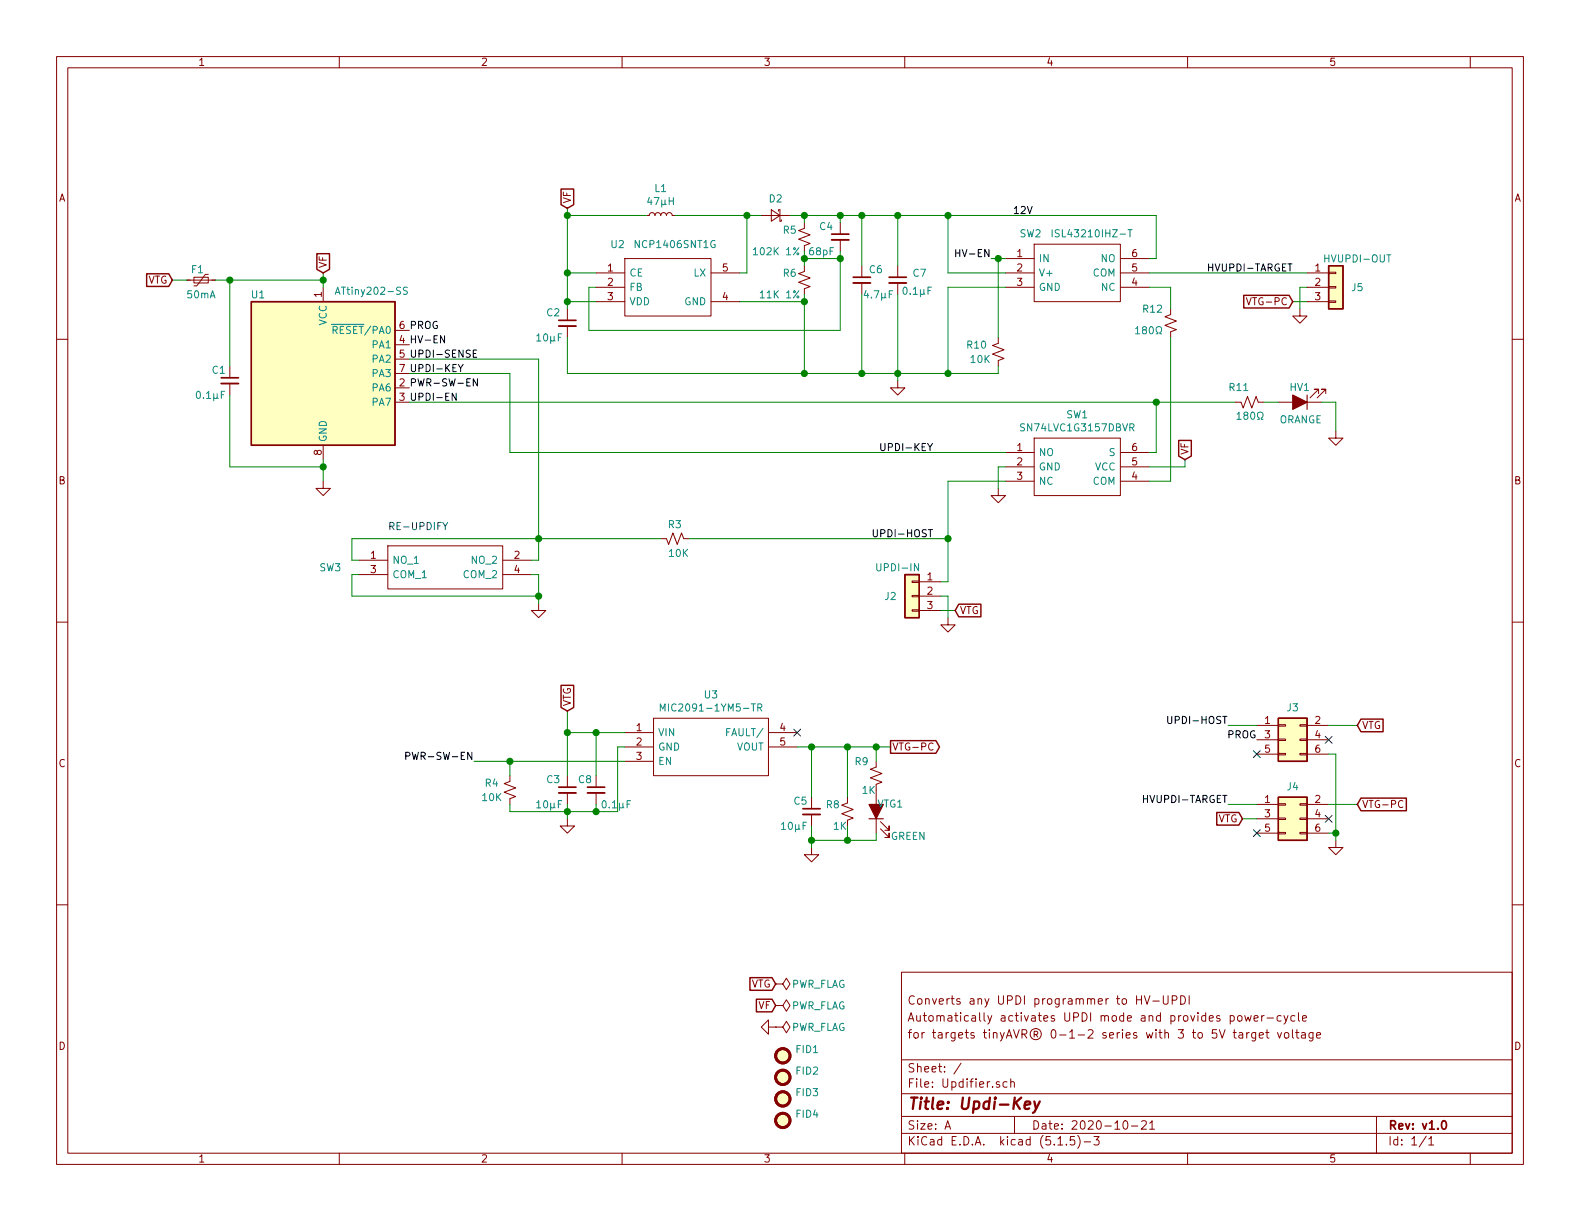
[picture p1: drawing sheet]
EESchema Schematic File Version 4
EELAYER 30 0
EELAYER END
$Descr A 11000 8500
encoding utf-8
Sheet 1 1
Title "Updi-Key"
Date "2020-10-21"
Rev "v1.0"
Comp ""
Comment1 "for targets tinyAVR® 0-1-2 series with 3 to 5V target voltage"
Comment2 "Automatically activates UPDI mode and provides power-cycle"
Comment3 "Converts any UPDI programmer to HV-UPDI"
Comment4 ""
$EndDescr
$Comp
L Connector_Generic:Conn_01x03 J2
U 1 1
P 6350 4150
F 0 "J2" H 6500 4150 50  0000 C CNN
F 1 "UPDI-IN" H 6450 4350 50  0000 C CNN
F 2 "Connector_PinHeader_2.54mm:PinHeader_1x03_P2.54mm_Horizontal" H 6350 4150 50  0001 C CNN
F 3 "~" H 6350 4150 50  0001 C CNN
F 4 "Pin strip male header, 2.54mm, 3-position" H 6350 4150 50  0001 C CNN "Description"
	1    6350 4150
	-1   0    0    -1  
$EndComp
$Comp
L MCU_Microchip_ATtiny:ATtiny202-SS U1
U 1 1
P 2250 2600
F 0 "U1" H 1850 3150 50  0000 R CNN
F 1 "ATtiny202-SS" H 2850 3175 50  0000 R CNN
F 2 "Package_SO:SOIC-8_3.9x4.9mm_P1.27mm" H 2250 2600 50  0001 C CIN
F 3 "http://ww1.microchip.com/downloads/en/DeviceDoc/ATtiny202-402-AVR-MCU-with-Core-Independent-Peripherals_and-picoPower-40001969A.pdf" H 2250 2600 50  0001 C CNN
F 4 "IC MCU 8BIT 2KB FLASH 8SOIC" H 2250 2600 50  0001 C CNN "Description"
F 5 "ATTINY202-SSNRCT-ND" H 2250 2600 50  0001 C CNN "Digi-Key Part Number"
F 6 "ATTINY202-SSNR" H 2250 2600 50  0001 C CNN "Manufacturer_Part_Number"
	1    2250 2600
	1    0    0    -1  
$EndComp
Wire Wire Line
	8050 1800 8000 1800
Text Label 2850 2400 0    50   ~ 0
HV-EN
Text Label 2850 2700 0    50   ~ 0
PWR-SW-EN
$Comp
L Device:C_Small C1
U 1 1
P 1600 2650
F 0 "C1" H 1625 2725 50  0000 L CNN
F 1 "0.1µF" H 1625 2550 50  0000 L CNN
F 2 "Capacitor_SMD:C_0603_1608Metric" H 1600 2650 50  0001 C CNN
F 3 "http://www.samsungsem.com/kr/support/product-search/mlcc/CL10B104KB8NNNC.jsp" H 1600 2650 50  0001 C CNN
F 4 "CAP CER 0.1UF 50V X7R 0603" H 1600 2650 50  0001 C CNN "Description"
F 5 " ‎Samsung Electro-Mechanics" H 1600 2650 50  0001 C CNN "Manufacturer_Name"
F 6 "CL10B104KB8NNNC" H 1600 2650 50  0001 C CNN "Manufacturer_Part_Number"
F 7 "1276-1000-1-ND" H 1600 2650 50  0001 C CNN "Digi-Key Part Number"
	1    1600 2650
	-1   0    0    -1  
$EndComp
Wire Wire Line
	2250 1950 1600 1950
Wire Wire Line
	2250 1950 2250 2000
Wire Wire Line
	2250 3250 2250 3200
Wire Wire Line
	2250 3250 2250 3350
Connection ~ 2250 3250
$Comp
L Device:R_Small_US R11
U 1 1
P 8700 2800
F 0 "R11" V 8800 2650 50  0000 L CNN
F 1 "180Ω" V 8600 2700 50  0000 L CNN
F 2 "Resistor_SMD:R_0603_1608Metric" H 8700 2800 50  0001 C CNN
F 3 "http://www.koaspeer.com/pdfs/RK73B.pdf" H 8700 2800 50  0001 C CNN
F 4 "RES 180 OHM 5% 1/8W 0603" H 8700 2800 50  0001 C CNN "Description"
F 5 "Yageo" H 8700 2800 50  0001 C CNN "Manufacturer_Name"
F 6 "RK73B1JTTD181J" H 8700 2800 50  0001 C CNN "Manufacturer_Part_Number"
F 7 "2019-RK73B1JTTD181JCT-ND" H 8700 2800 50  0001 C CNN "Digi-Key Part Number"
F 8 "RK73B1JTTD181J" H 8700 2800 50  0001 C CNN "Mouser Part Number"
	1    8700 2800
	0    1    -1   0   
$EndComp
Text GLabel 2250 1900 1    50   Input ~ 0
VF
Connection ~ 2250 1950
Wire Wire Line
	2250 1900 2250 1950
$Comp
L Updifier:0ZCM0005FF2G F1
U 1 1
P 1400 1950
F 0 "F1" V 1325 1925 50  0000 C CNN
F 1 "50mA" V 1500 1950 50  0000 C CNN
F 2 "Fuse:Fuse_0603_1608Metric" H 1450 1750 50  0001 L CNN
F 3 "https://belfuse.com/resources/datasheets/circuitprotection/ds-cp-0zcm-series.pdf" H 1400 1950 50  0001 C CNN
F 4 "PTC RESET FUSE 15V 50MA 0603" H 1400 1950 50  0001 C CNN "Description"
F 5 "507-1816-1-ND" H 1400 1950 50  0001 C CNN "Digi-Key Part Number"
F 6 "0ZCM0005FF2G" H 1400 1950 50  0001 C CNN "Manufacturer_Part_Number"
	1    1400 1950
	0    1    1    0   
$EndComp
Text Label 6900 1800 2    50   ~ 0
HV-EN
$Comp
L Device:C_Small C7
U 1 1
P 6250 1950
F 0 "C7" H 6350 2000 50  0000 L CNN
F 1 "0.1µF" H 6275 1875 50  0000 L CNN
F 2 "Capacitor_SMD:C_0603_1608Metric" H 6250 1950 50  0001 C CNN
F 3 "http://www.samsungsem.com/kr/support/product-search/mlcc/CL10B104KB8NNNC.jsp" H 6250 1950 50  0001 C CNN
F 4 "CAP CER 0.1UF 50V X7R 0603" H 6250 1950 50  0001 C CNN "Description"
F 5 " ‎Samsung Electro-Mechanics" H 6250 1950 50  0001 C CNN "Manufacturer_Name"
F 6 "CL10B104KB8NNNC" H 6250 1950 50  0001 C CNN "Manufacturer_Part_Number"
F 7 "1276-1000-1-ND" H 6250 1950 50  0001 C CNN "Digi-Key Part Number"
	1    6250 1950
	1    0    0    -1  
$EndComp
$Comp
L Device:R_Small_US R10
U 1 1
P 6950 2450
F 0 "R10" H 7025 2500 50  0000 L CNN
F 1 "10K" H 7000 2400 50  0000 L CNN
F 2 "Resistor_SMD:R_0603_1608Metric" H 6950 2450 50  0001 C CNN
F 3 "http://www.koaspeer.com/pdfs/RK73B.pdf" H 6950 2450 50  0001 C CNN
F 4 "RES 10K OHM 5% 1/10W 0603" H 6950 2450 50  0001 C CNN "Description"
F 5 "Yageo" H 6950 2450 50  0001 C CNN "Manufacturer_Name"
F 6 "RK73B1JTTD103J" H 6950 2450 50  0001 C CNN "Manufacturer_Part_Number"
F 7 "2019-RK73B1JTTD103JCT-ND" H 6950 2450 50  0001 C CNN "Digi-Key Part Number"
	1    6950 2450
	-1   0    0    -1  
$EndComp
$Comp
L power:GND #PWR01
U 1 1
P 2250 3350
F 0 "#PWR01" H 2250 3100 50  0001 C CNN
F 1 "GND" H 2255 3177 50  0001 C CNN
F 2 "" H 2250 3350 50  0001 C CNN
F 3 "" H 2250 3350 50  0001 C CNN
	1    2250 3350
	1    0    0    -1  
$EndComp
$Comp
L power:GND #PWR08
U 1 1
P 6600 4300
F 0 "#PWR08" H 6600 4050 50  0001 C CNN
F 1 "GND" H 6605 4127 50  0001 C CNN
F 2 "" H 6600 4300 50  0001 C CNN
F 3 "" H 6600 4300 50  0001 C CNN
	1    6600 4300
	1    0    0    -1  
$EndComp
$Comp
L power:PWR_FLAG #FLG02
U 1 1
P 5400 6850
F 0 "#FLG02" H 5400 6925 50  0001 C CNN
F 1 "PWR_FLAG" V 5400 7150 50  0000 C CNN
F 2 "" H 5400 6850 50  0001 C CNN
F 3 "~" H 5400 6850 50  0001 C CNN
	1    5400 6850
	0    1    1    0   
$EndComp
Text GLabel 5400 6850 0    50   Input ~ 0
VTG
Text GLabel 1200 1950 0    50   Input ~ 0
VTG
Wire Wire Line
	1200 1950 1300 1950
Text GLabel 6650 4250 2    50   Input ~ 0
VTG
Text GLabel 5400 7000 0    50   Input ~ 0
VF
$Comp
L power:PWR_FLAG #FLG03
U 1 1
P 5400 7000
F 0 "#FLG03" H 5400 7075 50  0001 C CNN
F 1 "PWR_FLAG" V 5400 7300 50  0000 C CNN
F 2 "" H 5400 7000 50  0001 C CNN
F 3 "~" H 5400 7000 50  0001 C CNN
	1    5400 7000
	0    1    1    0   
$EndComp
$Comp
L power:GND #PWR05
U 1 1
P 5400 7150
F 0 "#PWR05" H 5400 6900 50  0001 C CNN
F 1 "GND" H 5405 6977 50  0001 C CNN
F 2 "" H 5400 7150 50  0001 C CNN
F 3 "" H 5400 7150 50  0001 C CNN
	1    5400 7150
	0    1    1    0   
$EndComp
$Comp
L power:PWR_FLAG #FLG04
U 1 1
P 5400 7150
F 0 "#FLG04" H 5400 7225 50  0001 C CNN
F 1 "PWR_FLAG" V 5400 7450 50  0000 C CNN
F 2 "" H 5400 7150 50  0001 C CNN
F 3 "~" H 5400 7150 50  0001 C CNN
	1    5400 7150
	0    1    1    0   
$EndComp
$Comp
L Mechanical:Fiducial FID2
U 1 1
P 5450 7500
F 0 "FID2" H 5535 7546 50  0000 L CNN
F 1 "Fiducial" H 5535 7455 50  0001 L CNN
F 2 "Fiducial:Fiducial_1mm_Mask2mm" H 5450 7500 50  0001 C CNN
F 3 "" H 5450 7500 50  0001 C CNN
F 4 "Fiducial 1mm with 2mm mask" H 5450 7500 50  0001 C CNN "Description"
	1    5450 7500
	1    0    0    -1  
$EndComp
$Comp
L Mechanical:Fiducial FID1
U 1 1
P 5450 7350
F 0 "FID1" H 5535 7396 50  0000 L CNN
F 1 "Fiducial" H 5535 7305 50  0001 L CNN
F 2 "Fiducial:Fiducial_1mm_Mask2mm" H 5450 7350 50  0001 C CNN
F 3 "" H 5450 7350 50  0001 C CNN
F 4 "Fiducial 1mm with 2mm mask" H 5450 7350 50  0001 C CNN "Description"
	1    5450 7350
	1    0    0    -1  
$EndComp
Wire Wire Line
	1600 1950 1600 2550
Wire Wire Line
	1600 2750 1600 3250
$Comp
L Connector_Generic:Conn_02x03_Odd_Even J4
U 1 1
P 8950 5700
F 0 "J4" H 9000 5925 50  0000 C CNN
F 1 "HVUPDI_OUT6" H 8950 5475 50  0001 C CNN
F 2 "Connector_PinHeader_2.54mm:PinHeader_2x03_P2.54mm_Vertical" H 8950 5700 50  0001 C CNN
F 3 "~" H 8950 5700 50  0001 C CNN
F 4 "Pin header, male, 2.54mm, 6-position" H 8950 5700 50  0001 C CNN "Description"
	1    8950 5700
	1    0    0    -1  
$EndComp
Text GLabel 9450 5050 2    50   Input ~ 0
VTG
Wire Wire Line
	9250 5250 9300 5250
Wire Wire Line
	9300 5250 9300 5800
Wire Wire Line
	9300 5800 9250 5800
$Comp
L power:GND #PWR011
U 1 1
P 9300 5850
F 0 "#PWR011" H 9300 5600 50  0001 C CNN
F 1 "GND" H 9305 5677 50  0001 C CNN
F 2 "" H 9300 5850 50  0001 C CNN
F 3 "" H 9300 5850 50  0001 C CNN
	1    9300 5850
	1    0    0    -1  
$EndComp
Wire Wire Line
	9300 5850 9300 5800
Connection ~ 9300 5800
Text Label 8550 5600 2    50   ~ 0
HVUPDI-TARGET
Wire Wire Line
	8550 5600 8750 5600
$Comp
L Device:LED_ALT VTG1
U 1 1
P 6100 5650
F 0 "VTG1" V 6150 5550 50  0000 C CNN
F 1 "GREEN" V 5925 5425 50  0000 C CNN
F 2 "LED_SMD:LED_0603_1608Metric" H 6100 5650 50  0001 C CNN
F 3 "https://dammedia.osram.info/media/resource/hires/osram-dam-2493948/LG%20Q396.pdf" H 6100 5650 50  0001 C CNN
F 4 "LED GREEN DIFFUSED 0603 SMD" H 6100 5650 50  0001 C CNN "Description"
F 5 "LG Q396-PS-35" H 6100 5650 50  0001 C CNN "Manufacturer_Part_Number"
F 6 "475-3754-1-ND" H 6100 5650 50  0001 C CNN "Digi-Key Part Number"
	1    6100 5650
	0    -1   -1   0   
$EndComp
Text GLabel 6200 5200 2    50   Output ~ 0
VTG-PC
Text GLabel 9450 5600 2    50   Input ~ 0
VTG-PC
Wire Wire Line
	9250 5050 9450 5050
Wire Wire Line
	9250 5600 9450 5600
Text GLabel 3950 4950 1    50   Input ~ 0
VTG
Text Label 2850 2500 0    50   ~ 0
UPDI-SENSE
$Comp
L Device:C_Small C5
U 1 1
P 5650 5650
F 0 "C5" H 5675 5725 50  0000 L CNN
F 1 "10µF" H 5675 5550 50  0000 L CNN
F 2 "Capacitor_SMD:C_0603_1608Metric" H 5650 5650 50  0001 C CNN
F 3 "http://www.yuden.co.jp/productdata/catalog/mlcc06_e.pdf" H 5650 5650 50  0001 C CNN
F 4 "CAP CER 10UF 10V X5R 0603" H 5650 5650 50  0001 C CNN "Description"
F 5 " ‎Samsung Electro-Mechanics" H 5650 5650 50  0001 C CNN "Manufacturer_Name"
F 6 "LMK107BBJ106MALT" H 5650 5650 50  0001 C CNN "Manufacturer_Part_Number"
F 7 "587-3258-1-ND" H 5650 5650 50  0001 C CNN "Digi-Key Part Number"
	1    5650 5650
	-1   0    0    -1  
$EndComp
Wire Wire Line
	6950 1800 7000 1800
Wire Wire Line
	8800 2800 8900 2800
Wire Wire Line
	6550 4150 6600 4150
Wire Wire Line
	6600 4150 6600 4300
Wire Wire Line
	6550 4250 6650 4250
Wire Wire Line
	6550 4050 6600 4050
Wire Wire Line
	1600 3250 2250 3250
Wire Wire Line
	1500 1950 1600 1950
Connection ~ 1600 1950
$Comp
L Device:R_Small_US R4
U 1 1
P 3550 5500
F 0 "R4" H 3625 5550 50  0000 L CNN
F 1 "10K" H 3600 5450 50  0000 L CNN
F 2 "Resistor_SMD:R_0603_1608Metric" H 3550 5500 50  0001 C CNN
F 3 "http://www.koaspeer.com/pdfs/RK73B.pdf" H 3550 5500 50  0001 C CNN
F 4 "RES 10K OHM 5% 1/10W 0603" H 3550 5500 50  0001 C CNN "Description"
F 5 "Yageo" H 3550 5500 50  0001 C CNN "Manufacturer_Name"
F 6 "RK73B1JTTD103J" H 3550 5500 50  0001 C CNN "Manufacturer_Part_Number"
F 7 "2019-RK73B1JTTD103JCT-ND" H 3550 5500 50  0001 C CNN "Digi-Key Part Number"
	1    3550 5500
	-1   0    0    -1  
$EndComp
$Comp
L Device:C_Small C3
U 1 1
P 3950 5500
F 0 "C3" H 3800 5575 50  0000 L CNN
F 1 "10µF" H 3725 5400 50  0000 L CNN
F 2 "Capacitor_SMD:C_0603_1608Metric" H 3950 5500 50  0001 C CNN
F 3 "http://www.yuden.co.jp/productdata/catalog/mlcc06_e.pdf" H 3950 5500 50  0001 C CNN
F 4 "CAP CER 10UF 10V X5R 0603" H 3950 5500 50  0001 C CNN "Description"
F 5 " ‎Samsung Electro-Mechanics" H 3950 5500 50  0001 C CNN "Manufacturer_Name"
F 6 "LMK107BBJ106MALT" H 3950 5500 50  0001 C CNN "Manufacturer_Part_Number"
F 7 "587-3258-1-ND" H 3950 5500 50  0001 C CNN "Digi-Key Part Number"
	1    3950 5500
	1    0    0    -1  
$EndComp
$Comp
L power:GND #PWR04
U 1 1
P 3950 5700
F 0 "#PWR04" H 3950 5450 50  0001 C CNN
F 1 "GND" H 3955 5527 50  0001 C CNN
F 2 "" H 3950 5700 50  0001 C CNN
F 3 "" H 3950 5700 50  0001 C CNN
	1    3950 5700
	1    0    0    -1  
$EndComp
Wire Wire Line
	4350 5200 4300 5200
Wire Wire Line
	4300 5200 4300 5650
Wire Wire Line
	3950 5600 3950 5650
Connection ~ 3950 5650
Wire Wire Line
	3950 5650 3950 5700
Wire Wire Line
	3950 5100 3950 5400
Wire Wire Line
	3950 4950 3950 5100
Connection ~ 3950 5100
$Comp
L power:GND #PWR06
U 1 1
P 5650 5900
F 0 "#PWR06" H 5650 5650 50  0001 C CNN
F 1 "GND" H 5655 5727 50  0001 C CNN
F 2 "" H 5650 5900 50  0001 C CNN
F 3 "" H 5650 5900 50  0001 C CNN
	1    5650 5900
	1    0    0    -1  
$EndComp
$Comp
L Device:R_Small_US R9
U 1 1
P 6100 5400
F 0 "R9" H 6150 5500 50  0000 L CNN
F 1 "1K" H 6100 5300 50  0000 L CNN
F 2 "Resistor_SMD:R_0603_1608Metric" H 6100 5400 50  0001 C CNN
F 3 "http://www.koaspeer.com/pdfs/RK73B.pdf" H 6100 5400 50  0001 C CNN
F 4 "RES 1K OHM 5% 1/8W 0603" H 6100 5400 50  0001 C CNN "Description"
F 5 "Yageo" H 6100 5400 50  0001 C CNN "Manufacturer_Name"
F 6 "RK73B1JTTD102J" H 6100 5400 50  0001 C CNN "Manufacturer_Part_Number"
F 7 "2019-RK73B1JTTD102JCT-ND" H 6100 5400 50  0001 C CNN "Digi-Key Part Number"
F 8 "RK73B1JTTD181J" H 6100 5400 50  0001 C CNN "Mouser Part Number"
	1    6100 5400
	-1   0    0    -1  
$EndComp
Wire Wire Line
	5650 5850 5650 5750
Wire Wire Line
	5650 5850 5650 5900
Connection ~ 5650 5850
Wire Wire Line
	5650 5200 5900 5200
Wire Wire Line
	5650 5200 5650 5550
Wire Wire Line
	6100 5800 6100 5850
Wire Wire Line
	6100 5200 6100 5300
$Comp
L Device:R_Small_US R8
U 1 1
P 5900 5650
F 0 "R8" H 5950 5700 50  0000 L CNN
F 1 "1K" H 5900 5550 50  0000 L CNN
F 2 "Resistor_SMD:R_0603_1608Metric" H 5900 5650 50  0001 C CNN
F 3 "http://www.koaspeer.com/pdfs/RK73B.pdf" H 5900 5650 50  0001 C CNN
F 4 "RES 1K OHM 5% 1/8W 0603" H 5900 5650 50  0001 C CNN "Description"
F 5 "Yageo" H 5900 5650 50  0001 C CNN "Manufacturer_Name"
F 6 "RK73B1JTTD102J" H 5900 5650 50  0001 C CNN "Manufacturer_Part_Number"
F 7 "2019-RK73B1JTTD102JCT-ND" H 5900 5650 50  0001 C CNN "Digi-Key Part Number"
	1    5900 5650
	-1   0    0    -1  
$EndComp
Wire Wire Line
	5900 5750 5900 5850
Connection ~ 5900 5850
Wire Wire Line
	5900 5850 6100 5850
Wire Wire Line
	5650 5850 5900 5850
Wire Wire Line
	5900 5550 5900 5200
Wire Wire Line
	6100 5200 5900 5200
Connection ~ 5900 5200
Wire Wire Line
	6200 5200 6100 5200
Connection ~ 6100 5200
$Comp
L SamacSys_Parts:ISL43210IHZ-T SW2
U 1 1
P 7000 1800
F 0 "SW2" H 7175 1975 50  0000 C CNN
F 1 "ISL43210IHZ-T" H 7600 1975 50  0000 C CNN
F 2 "0_mouser:SOT95P280X145-6N" H 7850 1900 50  0001 L CNN
F 3 "https://www.renesas.com/en-us/www/doc/datasheet/isl43210.pdf" H 7850 1800 50  0001 L CNN
F 4 "IC SWITCH SPDT SOT23-6, Marking GJQG" H 7850 1700 50  0001 L CNN "Description"
F 5 "1.45" H 7850 1600 50  0001 L CNN "Height"
F 6 "Renesas Electronics" H 7850 1500 50  0001 L CNN "Manufacturer_Name"
F 7 "ISL43210IHZ-T" H 7850 1400 50  0001 L CNN "Manufacturer_Part_Number"
F 8 "ISL43210IHZ-T" H 7850 1300 50  0001 L CNN "Arrow Part Number"
F 9 "https://www.arrow.com/en/products/isl43210ihz-t/renesas-electronics" H 7850 1200 50  0001 L CNN "Arrow Price/Stock"
F 10 "968-ISL43210IHZ-T" H 7850 1100 50  0001 L CNN "Mouser Part Number"
F 11 "https://www.mouser.co.uk/ProductDetail/Renesas-Intersil/ISL43210IHZ-T?qs=9fLuogzTs8IzNDzK%2FTk%2FfQ%3D%3D" H 7850 1000 50  0001 L CNN "Mouser Price/Stock"
F 12 "ISL43210IHZCT-ND" H 7000 1800 50  0001 C CNN "Digi-Key Part Number"
	1    7000 1800
	1    0    0    -1  
$EndComp
$Comp
L Connector_Generic:Conn_01x03 J5
U 1 1
P 9300 2000
F 0 "J5" H 9450 2000 50  0000 C CNN
F 1 "HVUPDI-OUT" H 9450 2200 50  0000 C CNN
F 2 "Connector_PinSocket_2.54mm:PinSocket_1x03_P2.54mm_Horizontal" H 9300 2000 50  0001 C CNN
F 3 "~" H 9300 2000 50  0001 C CNN
F 4 "Pin strip male header, 2.54mm, 3-position" H 9300 2000 50  0001 C CNN "Description"
	1    9300 2000
	1    0    0    -1  
$EndComp
Text Label 8400 1900 0    50   ~ 0
HVUPDI-TARGET
Text GLabel 9000 2100 0    50   Input ~ 0
VTG-PC
Wire Wire Line
	9100 2000 9050 2000
Wire Wire Line
	9100 2100 9000 2100
$Comp
L power:GND #PWR010
U 1 1
P 9050 2150
F 0 "#PWR010" H 9050 1900 50  0001 C CNN
F 1 "GND" H 9055 1977 50  0001 C CNN
F 2 "" H 9050 2150 50  0001 C CNN
F 3 "" H 9050 2150 50  0001 C CNN
	1    9050 2150
	1    0    0    -1  
$EndComp
Wire Wire Line
	9050 2000 9050 2150
$Comp
L Device:R_Small_US R12
U 1 1
P 8150 2250
F 0 "R12" H 8200 2350 50  0000 L CNN
F 1 "180Ω" H 8200 2200 50  0000 L CNN
F 2 "Resistor_SMD:R_0603_1608Metric" H 8150 2250 50  0001 C CNN
F 3 "http://www.koaspeer.com/pdfs/RK73B.pdf" H 8150 2250 50  0001 C CNN
F 4 "RES 180 OHM 5% 1/8W 0603" H 8150 2250 50  0001 C CNN "Description"
F 5 "Yageo" H 8150 2250 50  0001 C CNN "Manufacturer_Name"
F 6 "RK73B1JTTD181J" H 8150 2250 50  0001 C CNN "Manufacturer_Part_Number"
F 7 "2019-RK73B1JTTD181JCT-ND" H 8150 2250 50  0001 C CNN "Digi-Key Part Number"
F 8 "RK73B1JTTD181J" H 8150 2250 50  0001 C CNN "Mouser Part Number"
	1    8150 2250
	-1   0    0    -1  
$EndComp
Wire Wire Line
	6600 1500 6600 1900
Wire Wire Line
	8050 1500 8050 1800
$Comp
L Device:R_Small_US R5
U 1 1
P 5600 1650
F 0 "R5" H 5650 1700 50  0000 L CNN
F 1 "102K 1%" H 5625 1550 50  0000 L CNN
F 2 "Resistor_SMD:R_0603_1608Metric" H 5600 1650 50  0001 C CNN
F 3 "https://www.yageo.com/upload/media/product/productsearch/datasheet/rchip/PYu-RC_Group_51_RoHS_L_11.pdf" H 5600 1650 50  0001 C CNN
F 4 "RES SMD 102K OHM 1% 1/10W 0603" H 5600 1650 50  0001 C CNN "Description"
F 5 "Yageo" H 5600 1650 50  0001 C CNN "Manufacturer_Name"
F 6 "RC0603FR-07102KL" H 5600 1650 50  0001 C CNN "Manufacturer_Part_Number"
F 7 "311-102KHRCT-ND" H 5600 1650 50  0001 C CNN "Digi-Key Part Number"
	1    5600 1650
	-1   0    0    -1  
$EndComp
$Comp
L Device:R_Small_US R6
U 1 1
P 5600 1950
F 0 "R6" H 5650 2000 50  0000 L CNN
F 1 "11K 1%" H 5625 1850 50  0000 L CNN
F 2 "Resistor_SMD:R_0603_1608Metric" H 5600 1950 50  0001 C CNN
F 3 "https://www.yageo.com/upload/media/product/productsearch/datasheet/rchip/PYu-RC_Group_51_RoHS_L_11.pdf" H 5600 1950 50  0001 C CNN
F 4 "RES SMD 11K OHM 1% 1/10W 0603" H 5600 1950 50  0001 C CNN "Description"
F 5 "Yageo" H 5600 1950 50  0001 C CNN "Manufacturer_Name"
F 6 "RC0603FR-0711KL" H 5600 1950 50  0001 C CNN "Manufacturer_Part_Number"
F 7 "311-11.0KHRCT-ND" H 5600 1950 50  0001 C CNN "Digi-Key Part Number"
	1    5600 1950
	-1   0    0    -1  
$EndComp
$Comp
L Device:D_Schottky_Small D2
U 1 1
P 5400 1500
F 0 "D2" H 5400 1387 50  0000 C CNN
F 1 "PMEG4005CEJX" H 5400 1386 50  0001 C CNN
F 2 "Diode_SMD:D_SOD-323F" V 5400 1500 50  0001 C CNN
F 3 "https://assets.nexperia.com/documents/data-sheet/PMEG4005CEJ.pdf" V 5400 1500 50  0001 C CNN
F 4 "DIODE SCHOTTKY 40V 500MA SC90" H 5400 1500 50  0001 C CNN "Description"
F 5 "1727-8169-1-ND" H 5400 1500 50  0001 C CNN "Digi-Key Part Number"
F 6 "PMEG4005CEJX" H 5400 1500 50  0001 C CNN "Manufacturer_Part_Number"
	1    5400 1500
	-1   0    0    1   
$EndComp
$Comp
L Device:C_Small C4
U 1 1
P 5850 1650
F 0 "C4" H 5700 1725 50  0000 L CNN
F 1 "68pF" H 5625 1550 50  0000 L CNN
F 2 "Capacitor_SMD:C_0603_1608Metric" H 5850 1650 50  0001 C CNN
F 3 "https://www.yageo.com/upload/media/product/productsearch/datasheet/mlcc/UPY-GP_NP0_16V-to-50V_18.pdf" H 5850 1650 50  0001 C CNN
F 4 "CAP CER 0.68PF 50V NPO 0603" H 5850 1650 50  0001 C CNN "Description"
F 5 " ‎Samsung Electro-Mechanics" H 5850 1650 50  0001 C CNN "Manufacturer_Name"
F 6 "CC0603BRNPO9BNR68" H 5850 1650 50  0001 C CNN "Manufacturer_Part_Number"
F 7 "311-3842-1-ND" H 5850 1650 50  0001 C CNN "Digi-Key Part Number"
	1    5850 1650
	1    0    0    -1  
$EndComp
$Comp
L Device:C_Small C6
U 1 1
P 6000 1950
F 0 "C6" H 5850 2025 50  0000 L CNN
F 1 "4.7µF" H 5775 1850 50  0000 L CNN
F 2 "Capacitor_SMD:C_0603_1608Metric" H 6000 1950 50  0001 C CNN
F 3 "https://media.digikey.com/pdf/Data%20Sheets/Samsung%20PDFs/CL10A475KO8NNNC_Spec.pdf" H 6000 1950 50  0001 C CNN
F 4 "CAP CER 4.7UF 16V X5R 0603" H 6000 1950 50  0001 C CNN "Description"
F 5 " ‎Samsung Electro-Mechanics" H 6000 1950 50  0001 C CNN "Manufacturer_Name"
F 6 "CL10A475KO8NNNC" H 6000 1950 50  0001 C CNN "Manufacturer_Part_Number"
F 7 "1276-1784-1-ND" H 6000 1950 50  0001 C CNN "Digi-Key Part Number"
	1    6000 1950
	-1   0    0    -1  
$EndComp
$Comp
L Device:C_Small C2
U 1 1
P 3950 2250
F 0 "C2" H 3800 2325 50  0000 L CNN
F 1 "10µF" H 3725 2150 50  0000 L CNN
F 2 "Capacitor_SMD:C_0603_1608Metric" H 3950 2250 50  0001 C CNN
F 3 "http://www.yuden.co.jp/productdata/catalog/mlcc06_e.pdf" H 3950 2250 50  0001 C CNN
F 4 "CAP CER 10UF 10V X5R 0603" H 3950 2250 50  0001 C CNN "Description"
F 5 " ‎Samsung Electro-Mechanics" H 3950 2250 50  0001 C CNN "Manufacturer_Name"
F 6 "LMK107BBJ106MALT" H 3950 2250 50  0001 C CNN "Manufacturer_Part_Number"
F 7 "587-3258-1-ND" H 3950 2250 50  0001 C CNN "Digi-Key Part Number"
	1    3950 2250
	1    0    0    -1  
$EndComp
Text GLabel 3950 1450 1    50   Input ~ 0
VF
Wire Wire Line
	3950 2100 3950 1900
Connection ~ 3950 1500
Connection ~ 3950 1900
Wire Wire Line
	3950 1900 3950 1500
Wire Wire Line
	5150 1900 5200 1900
Wire Wire Line
	5200 1900 5200 1500
Wire Wire Line
	4700 1500 5200 1500
Connection ~ 5200 1500
Wire Wire Line
	5200 1500 5300 1500
Wire Wire Line
	4100 2000 4150 2000
Wire Wire Line
	5600 1550 5600 1500
Wire Wire Line
	5600 2050 5600 2100
Wire Wire Line
	5600 1750 5600 1800
Wire Wire Line
	5500 1500 5600 1500
Connection ~ 5600 1500
Wire Wire Line
	5600 1500 5850 1500
Wire Wire Line
	5150 2100 5600 2100
Connection ~ 5600 2100
Wire Wire Line
	5850 1550 5850 1500
Connection ~ 5850 1500
Wire Wire Line
	5850 1500 6000 1500
Wire Wire Line
	5850 1750 5850 1800
Wire Wire Line
	5850 1800 5600 1800
Connection ~ 5600 1800
Wire Wire Line
	5600 1800 5600 1850
Wire Wire Line
	6000 1850 6000 1500
Connection ~ 6000 1500
Wire Wire Line
	5850 1800 5850 2300
Wire Wire Line
	4100 2300 5850 2300
Connection ~ 5850 1800
$Comp
L power:GND #PWR07
U 1 1
P 6250 2650
F 0 "#PWR07" H 6250 2400 50  0001 C CNN
F 1 "GND" H 6255 2477 50  0001 C CNN
F 2 "" H 6250 2650 50  0001 C CNN
F 3 "" H 6250 2650 50  0001 C CNN
	1    6250 2650
	1    0    0    -1  
$EndComp
Text Label 2850 2800 0    50   ~ 0
UPDI-EN
Text Label 2850 2300 0    50   ~ 0
PROG
Text Label 2850 2600 0    50   ~ 0
UPDI-KEY
Wire Wire Line
	3950 1500 3950 1450
$Comp
L SamacSys_Parts:NCP1406SNT1G U2
U 1 1
P 4150 1900
F 0 "U2" H 4300 2100 50  0000 C CNN
F 1 "NCP1406SNT1G" H 4700 2100 50  0000 C CNN
F 2 "0_mouser:SOT95P275X110-5N" H 5000 2000 50  0001 L CNN
F 3 "http://www.onsemi.com/pub/Collateral/NCP1406-D.PDF" H 5000 1900 50  0001 L CNN
F 4 "IC REG BUCK BST ADJ 25MA 5TSOP" H 5000 1800 50  0001 L CNN "Description"
F 5 "1.1" H 5000 1700 50  0001 L CNN "Height"
F 6 "ON Semiconductor" H 5000 1600 50  0001 L CNN "Manufacturer_Name"
F 7 "NCP1406SNT1G" H 5000 1500 50  0001 L CNN "Manufacturer_Part_Number"
F 8 "NCP1406SNT1G" H 5000 1400 50  0001 L CNN "Arrow Part Number"
F 9 "https://www.arrow.com/en/products/ncp1406snt1g/on-semiconductor" H 5000 1300 50  0001 L CNN "Arrow Price/Stock"
F 10 "863-NCP1406SNT1G" H 5000 1200 50  0001 L CNN "Mouser Part Number"
F 11 "https://www.mouser.com/Search/Refine.aspx?Keyword=863-NCP1406SNT1G" H 5000 1100 50  0001 L CNN "Mouser Price/Stock"
F 12 "NCP1406SNT1GOSCT-ND" H 4150 1900 50  0001 C CNN "Digi-Key Part Number"
	1    4150 1900
	1    0    0    -1  
$EndComp
Wire Wire Line
	3950 2100 3950 2150
Connection ~ 3950 2100
Wire Wire Line
	3950 1900 4150 1900
Wire Wire Line
	3950 2100 4150 2100
Wire Wire Line
	4100 2000 4100 2300
Wire Wire Line
	3950 1500 4500 1500
Wire Wire Line
	6950 2550 6950 2600
Wire Wire Line
	5600 2600 6000 2600
Wire Wire Line
	5600 2100 5600 2600
Wire Wire Line
	6600 2000 6600 2600
Wire Wire Line
	6900 1800 6950 1800
Connection ~ 6950 1800
Connection ~ 6600 1500
Wire Wire Line
	6600 1500 8050 1500
Wire Wire Line
	6600 1900 7000 1900
Wire Wire Line
	6000 1500 6250 1500
Connection ~ 6600 2600
Wire Wire Line
	6600 2600 6950 2600
Wire Wire Line
	6600 2000 7000 2000
Wire Wire Line
	6250 2650 6250 2600
Wire Wire Line
	6250 1850 6250 1500
Connection ~ 6250 1500
Wire Wire Line
	6250 1500 6600 1500
Wire Wire Line
	6250 2050 6250 2600
Connection ~ 6250 2600
Wire Wire Line
	6250 2600 6600 2600
Wire Wire Line
	6000 2050 6000 2600
Connection ~ 6000 2600
Wire Wire Line
	6000 2600 6250 2600
Wire Wire Line
	5600 2600 3950 2600
Wire Wire Line
	3950 2600 3950 2350
Connection ~ 5600 2600
$Comp
L SamacSys_Parts:SN74LVC1G3157DBVR SW1
U 1 1
P 7000 3150
F 0 "SW1" H 7500 3415 50  0000 C CNN
F 1 "SN74LVC1G3157DBVR" H 7500 3324 50  0000 C CNN
F 2 "0_mouser:SOT95P280X145-6N" H 7850 3250 50  0001 L CNN
F 3 "http://www.ti.com/general/docs/suppproductinfo.tsp?distId=10&gotoUrl=http%3A%2F%2Fwww.ti.com%2Flit%2Fgpn%2Fsn74lvc1g3157" H 7850 3150 50  0001 L CNN
F 4 "IC SWITCH SPDT SOT23-6" H 7850 3050 50  0001 L CNN "Description"
F 5 "1.45" H 7850 2950 50  0001 L CNN "Height"
F 6 "Texas Instruments" H 7850 2850 50  0001 L CNN "Manufacturer_Name"
F 7 "SN74LVC1G3157DBVR" H 7850 2750 50  0001 L CNN "Manufacturer_Part_Number"
F 8 "SN74LVC1G3157DBVR" H 7850 2650 50  0001 L CNN "Arrow Part Number"
F 9 "https://www.arrow.com/en/products/sn74lvc1g3157dbvr/texas-instruments" H 7850 2550 50  0001 L CNN "Arrow Price/Stock"
F 10 "595-SN74LVC1G3157DBV" H 7850 2450 50  0001 L CNN "Mouser Part Number"
F 11 "https://www.mouser.co.uk/ProductDetail/Texas-Instruments/SN74LVC1G3157DBVR?qs=PVVDbbWpW3ID6l2sElWeMw%3D%3D" H 7850 2350 50  0001 L CNN "Mouser Price/Stock"
F 12 "296-14908-1-ND" H 7000 3150 50  0001 C CNN "Digi-Key Part Number"
	1    7000 3150
	1    0    0    -1  
$EndComp
Wire Wire Line
	8250 3250 8250 3200
Text GLabel 8250 3200 1    50   Input ~ 0
VF
Wire Wire Line
	8000 2000 8150 2000
Wire Wire Line
	8000 3250 8250 3250
Wire Wire Line
	8000 3350 8150 3350
Wire Wire Line
	8050 2800 8050 3150
Wire Wire Line
	8050 3150 8000 3150
$Comp
L power:GND #PWR09
U 1 1
P 6950 3400
F 0 "#PWR09" H 6950 3150 50  0001 C CNN
F 1 "GND" H 6955 3227 50  0001 C CNN
F 2 "" H 6950 3400 50  0001 C CNN
F 3 "" H 6950 3400 50  0001 C CNN
	1    6950 3400
	1    0    0    -1  
$EndComp
Wire Wire Line
	6950 3400 6950 3250
Wire Wire Line
	6950 3250 7000 3250
Text Label 6500 3150 2    50   ~ 0
UPDI-KEY
Text Label 7050 1500 0    50   ~ 0
12V
$Comp
L Device:R_Small_US R3
U 1 1
P 4700 3750
F 0 "R3" V 4600 3700 50  0000 L CNN
F 1 "10K" V 4800 3650 50  0000 L CNN
F 2 "Resistor_SMD:R_0603_1608Metric" H 4700 3750 50  0001 C CNN
F 3 "http://www.koaspeer.com/pdfs/RK73B.pdf" H 4700 3750 50  0001 C CNN
F 4 "RES 10K OHM 5% 1/10W 0603" H 4700 3750 50  0001 C CNN "Description"
F 5 "Yageo" H 4700 3750 50  0001 C CNN "Manufacturer_Name"
F 6 "RK73B1JTTD103J" H 4700 3750 50  0001 C CNN "Manufacturer_Part_Number"
F 7 "2019-RK73B1JTTD103JCT-ND" H 4700 3750 50  0001 C CNN "Digi-Key Part Number"
	1    4700 3750
	0    -1   1    0   
$EndComp
Wire Wire Line
	2850 2500 3750 2500
$Comp
L power:GND #PWR03
U 1 1
P 3750 4200
F 0 "#PWR03" H 3750 3950 50  0001 C CNN
F 1 "GND" H 3755 4027 50  0001 C CNN
F 2 "" H 3750 4200 50  0001 C CNN
F 3 "" H 3750 4200 50  0001 C CNN
	1    3750 4200
	1    0    0    -1  
$EndComp
Wire Wire Line
	3750 4150 3750 4200
Wire Wire Line
	3750 2500 3750 3750
Wire Wire Line
	6600 3350 7000 3350
Text Label 6500 3750 2    50   ~ 0
UPDI-HOST
Wire Wire Line
	8550 5050 8750 5050
Text Label 8550 5050 2    50   ~ 0
UPDI-HOST
Text Label 3300 5300 2    50   ~ 0
PWR-SW-EN
$Comp
L SamacSys_Parts:PTS810SJG250SMTRLFS SW3
U 1 1
P 2500 3900
F 0 "SW3" H 2300 3850 50  0000 C CNN
F 1 "PTS810SJG250SMTRLFS" H 3100 4074 50  0001 C CNN
F 2 "0_mouser:PTS810SJG250SMTRLFS" H 3550 4000 50  0001 L CNN
F 3 "https://dznh3ojzb2azq.cloudfront.net/products/Tactile/PTS810/documents/datasheet.pdf" H 3550 3900 50  0001 L CNN
F 4 "SWITCH TACTILE SPST-NO 0.05A 16V" H 3550 3800 50  0001 L CNN "Description"
F 5 "2.7" H 3550 3700 50  0001 L CNN "Height"
F 6 "C & K COMPONENTS" H 3550 3600 50  0001 L CNN "Manufacturer_Name"
F 7 "PTS810SJG250SMTRLFS" H 3550 3500 50  0001 L CNN "Manufacturer_Part_Number"
F 8 "" H 3550 3400 50  0001 L CNN "Arrow Part Number"
F 9 "" H 3550 3300 50  0001 L CNN "Arrow Price/Stock"
F 10 "611-PTS810SJG250SMTR" H 3550 3200 50  0001 L CNN "Mouser Part Number"
F 11 "https://www.mouser.co.uk/ProductDetail/CK/PTS810SJG250SMTRLFS?qs=UxeAxwACbqndUPIQjZosiw%3D%3D" H 3550 3100 50  0001 L CNN "Mouser Price/Stock"
F 12 "CKN10504CT-ND" H 2500 3900 50  0001 C CNN "Digi-Key Part Number"
	1    2500 3900
	1    0    0    -1  
$EndComp
Wire Wire Line
	3700 3900 3750 3900
Wire Wire Line
	2450 3750 2450 3900
Wire Wire Line
	2450 3900 2500 3900
Wire Wire Line
	2500 4000 2450 4000
Wire Wire Line
	2450 4000 2450 4150
Wire Wire Line
	2450 4150 3750 4150
Wire Wire Line
	3750 4150 3750 4000
Wire Wire Line
	3750 4000 3700 4000
Wire Wire Line
	3750 3900 3750 3750
Wire Wire Line
	3750 3750 2450 3750
Connection ~ 3750 4150
$Comp
L SamacSys_Parts:MIC2091-1YM5-TR U3
U 1 1
P 4350 5100
F 0 "U3" H 4950 5365 50  0000 C CNN
F 1 "MIC2091-1YM5-TR" H 4950 5274 50  0000 C CNN
F 2 "0_mouser:SOT95P280X130-5N" H 5400 5200 50  0001 L CNN
F 3 "http://www.microchip.com/mymicrochip/filehandler.aspx?ddocname=en579481" H 5400 5100 50  0001 L CNN
F 4 "MICROCHIP - MIC2091-1YM5-TR - POWER SWITCH, 100MA, SOT23-5" H 5400 5000 50  0001 L CNN "Description"
F 5 "1.3" H 5400 4900 50  0001 L CNN "Height"
F 6 "Microchip" H 5400 4800 50  0001 L CNN "Manufacturer_Name"
F 7 "MIC2091-1YM5-TR" H 5400 4700 50  0001 L CNN "Manufacturer_Part_Number"
F 8 "MIC2091-1YM5-TR" H 5400 4600 50  0001 L CNN "Arrow Part Number"
F 9 "https://www.arrow.com/en/products/mic2091-1ym5-tr/microchip-technology" H 5400 4500 50  0001 L CNN "Arrow Price/Stock"
F 10 "998-MIC2091-1YM5TR" H 5400 4400 50  0001 L CNN "Mouser Part Number"
F 11 "https://www.mouser.co.uk/ProductDetail/Microchip-Technology-Micrel/MIC2091-1YM5-TR?qs=Y3Q3JoKAO1RvtmzBukqSAw%3D%3D" H 5400 4300 50  0001 L CNN "Mouser Price/Stock"
F 12 "576-3891-1-ND" H 4350 5100 50  0001 C CNN "Digi-Key Part Number"
	1    4350 5100
	1    0    0    -1  
$EndComp
$Comp
L Device:C_Small C8
U 1 1
P 4150 5500
F 0 "C8" H 4175 5575 50  0000 L CNN
F 1 "0.1µF" H 3900 5400 50  0000 L CNN
F 2 "Capacitor_SMD:C_0603_1608Metric" H 4150 5500 50  0001 C CNN
F 3 "http://www.samsungsem.com/kr/support/product-search/mlcc/CL10B104KB8NNNC.jsp" H 4150 5500 50  0001 C CNN
F 4 "CAP CER 0.1UF 50V X7R 0603" H 4150 5500 50  0001 C CNN "Description"
F 5 " ‎Samsung Electro-Mechanics" H 4150 5500 50  0001 C CNN "Manufacturer_Name"
F 6 "CL10B104KB8NNNC" H 4150 5500 50  0001 C CNN "Manufacturer_Part_Number"
F 7 "1276-1000-1-ND" H 4150 5500 50  0001 C CNN "Digi-Key Part Number"
	1    4150 5500
	-1   0    0    -1  
$EndComp
Wire Wire Line
	4150 5650 4150 5600
Wire Wire Line
	3950 5650 4150 5650
Wire Wire Line
	4150 5650 4300 5650
Connection ~ 4150 5650
Wire Wire Line
	4150 5400 4150 5100
Wire Wire Line
	3950 5100 4150 5100
Wire Wire Line
	4150 5100 4350 5100
Connection ~ 4150 5100
Wire Wire Line
	5550 5200 5650 5200
Connection ~ 5650 5200
Wire Wire Line
	8150 2150 8150 2000
Wire Wire Line
	8150 2350 8150 3350
Wire Wire Line
	8000 1900 9100 1900
Text Notes 2700 3700 0    50   ~ 0
RE-UPDIFY
NoConn ~ 5550 5100
$Comp
L Device:L_Small L1
U 1 1
P 4600 1500
F 0 "L1" V 4785 1500 50  0000 C CNN
F 1 "47µH" V 4694 1500 50  0000 C CNN
F 2 "Inductor_SMD:L_1008_2520Metric" H 4600 1500 50  0001 C CNN
F 3 "~https://ds.yuden.co.jp/TYCOMPAS/ut/detail?pn=CBC2518T470K%20%20&u=M" H 4600 1500 50  0001 C CNN
F 4 "FIXED IND 47UH 290MA 2.47 OHM" H 4600 1500 50  0001 C CNN "Description"
F 5 "587-3060-1-ND" H 4600 1500 50  0001 C CNN "Digi-Key Part Number"
F 6 "CBC2518T470K" H 4600 1500 50  0001 C CNN "Manufacturer_Part_Number"
	1    4600 1500
	0    -1   -1   0   
$EndComp
$Comp
L Mechanical:Fiducial FID3
U 1 1
P 5450 7650
F 0 "FID3" H 5535 7696 50  0000 L CNN
F 1 "Fiducial" H 5535 7605 50  0001 L CNN
F 2 "Fiducial:Fiducial_1mm_Mask2mm" H 5450 7650 50  0001 C CNN
F 3 "" H 5450 7650 50  0001 C CNN
F 4 "Fiducial 1mm with 2mm mask" H 5450 7650 50  0001 C CNN "Description"
	1    5450 7650
	1    0    0    -1  
$EndComp
NoConn ~ 9250 5150
NoConn ~ 8750 5250
NoConn ~ 8750 5800
NoConn ~ 9250 5700
Wire Wire Line
	6950 1800 6950 2350
Connection ~ 8050 2800
$Comp
L power:GND #PWR0101
U 1 1
P 9300 3000
F 0 "#PWR0101" H 9300 2750 50  0001 C CNN
F 1 "GND" H 9305 2827 50  0001 C CNN
F 2 "" H 9300 3000 50  0001 C CNN
F 3 "" H 9300 3000 50  0001 C CNN
	1    9300 3000
	1    0    0    -1  
$EndComp
Wire Wire Line
	9300 3000 9300 2800
Wire Wire Line
	9300 2800 9200 2800
$Comp
L Device:LED_ALT HV1
U 1 1
P 9050 2800
F 0 "HV1" H 9050 2700 50  0000 C CNN
F 1 "ORANGE" H 9043 2925 50  0000 C CNN
F 2 "LED_SMD:LED_0603_1608Metric" H 9050 2800 50  0001 C CNN
F 3 "http://www.kingbrightusa.com/images/catalog/SPEC/APTD1608SECK-J4-PF.pdf" H 9050 2800 50  0001 C CNN
F 4 "LED ORANGE CLEAR 0603 (1608 Metric)" H 9050 2800 50  0001 C CNN "Description"
F 5 "APTD1608SECK/J4-PF" H 9050 2800 50  0001 C CNN "Manufacturer_Part_Number"
F 6 "754-1802-1-ND" H 9050 2800 50  0001 C CNN "Digi-Key Part Number"
	1    9050 2800
	-1   0    0    1   
$EndComp
Wire Wire Line
	2850 2800 8050 2800
Wire Wire Line
	8050 2800 8600 2800
$Comp
L Mechanical:Fiducial FID4
U 1 1
P 5450 7800
F 0 "FID4" H 5535 7846 50  0000 L CNN
F 1 "Fiducial" H 5535 7755 50  0001 L CNN
F 2 "Fiducial:Fiducial_1mm_Mask2mm" H 5450 7800 50  0001 C CNN
F 3 "" H 5450 7800 50  0001 C CNN
F 4 "Fiducial 1mm with 2mm mask" H 5450 7800 50  0001 C CNN "Description"
	1    5450 7800
	1    0    0    -1  
$EndComp
Text Label 8750 5150 2    50   ~ 0
PROG
Wire Wire Line
	6600 3350 6600 3750
Wire Wire Line
	4800 3750 6600 3750
Connection ~ 6600 3750
Wire Wire Line
	6600 3750 6600 4050
Wire Wire Line
	3750 3750 4600 3750
Connection ~ 3750 3750
Wire Wire Line
	3550 2600 3550 3150
Wire Wire Line
	3550 3150 7000 3150
Wire Wire Line
	2850 2600 3550 2600
Text GLabel 8650 5700 0    50   Input ~ 0
VTG
Wire Wire Line
	8650 5700 8750 5700
Wire Wire Line
	3300 5300 3550 5300
Wire Wire Line
	3950 5650 3550 5650
Wire Wire Line
	3550 5650 3550 5600
Wire Wire Line
	3550 5400 3550 5300
Connection ~ 3550 5300
Wire Wire Line
	3550 5300 4350 5300
$Comp
L Connector_Generic:Conn_02x03_Odd_Even J3
U 1 1
P 8950 5150
F 0 "J3" H 9000 5375 50  0000 C CNN
F 1 "UPDI_IN6" H 9000 4925 50  0001 C CNN
F 2 "Connector_PinHeader_2.54mm:PinHeader_2x03_P2.54mm_Vertical" H 8950 5150 50  0001 C CNN
F 3 "~" H 8950 5150 50  0001 C CNN
F 4 "Pin header, male, 2.54mm, 6-position" H 8950 5150 50  0001 C CNN "Description"
	1    8950 5150
	1    0    0    -1  
$EndComp
$EndSCHEMATC
